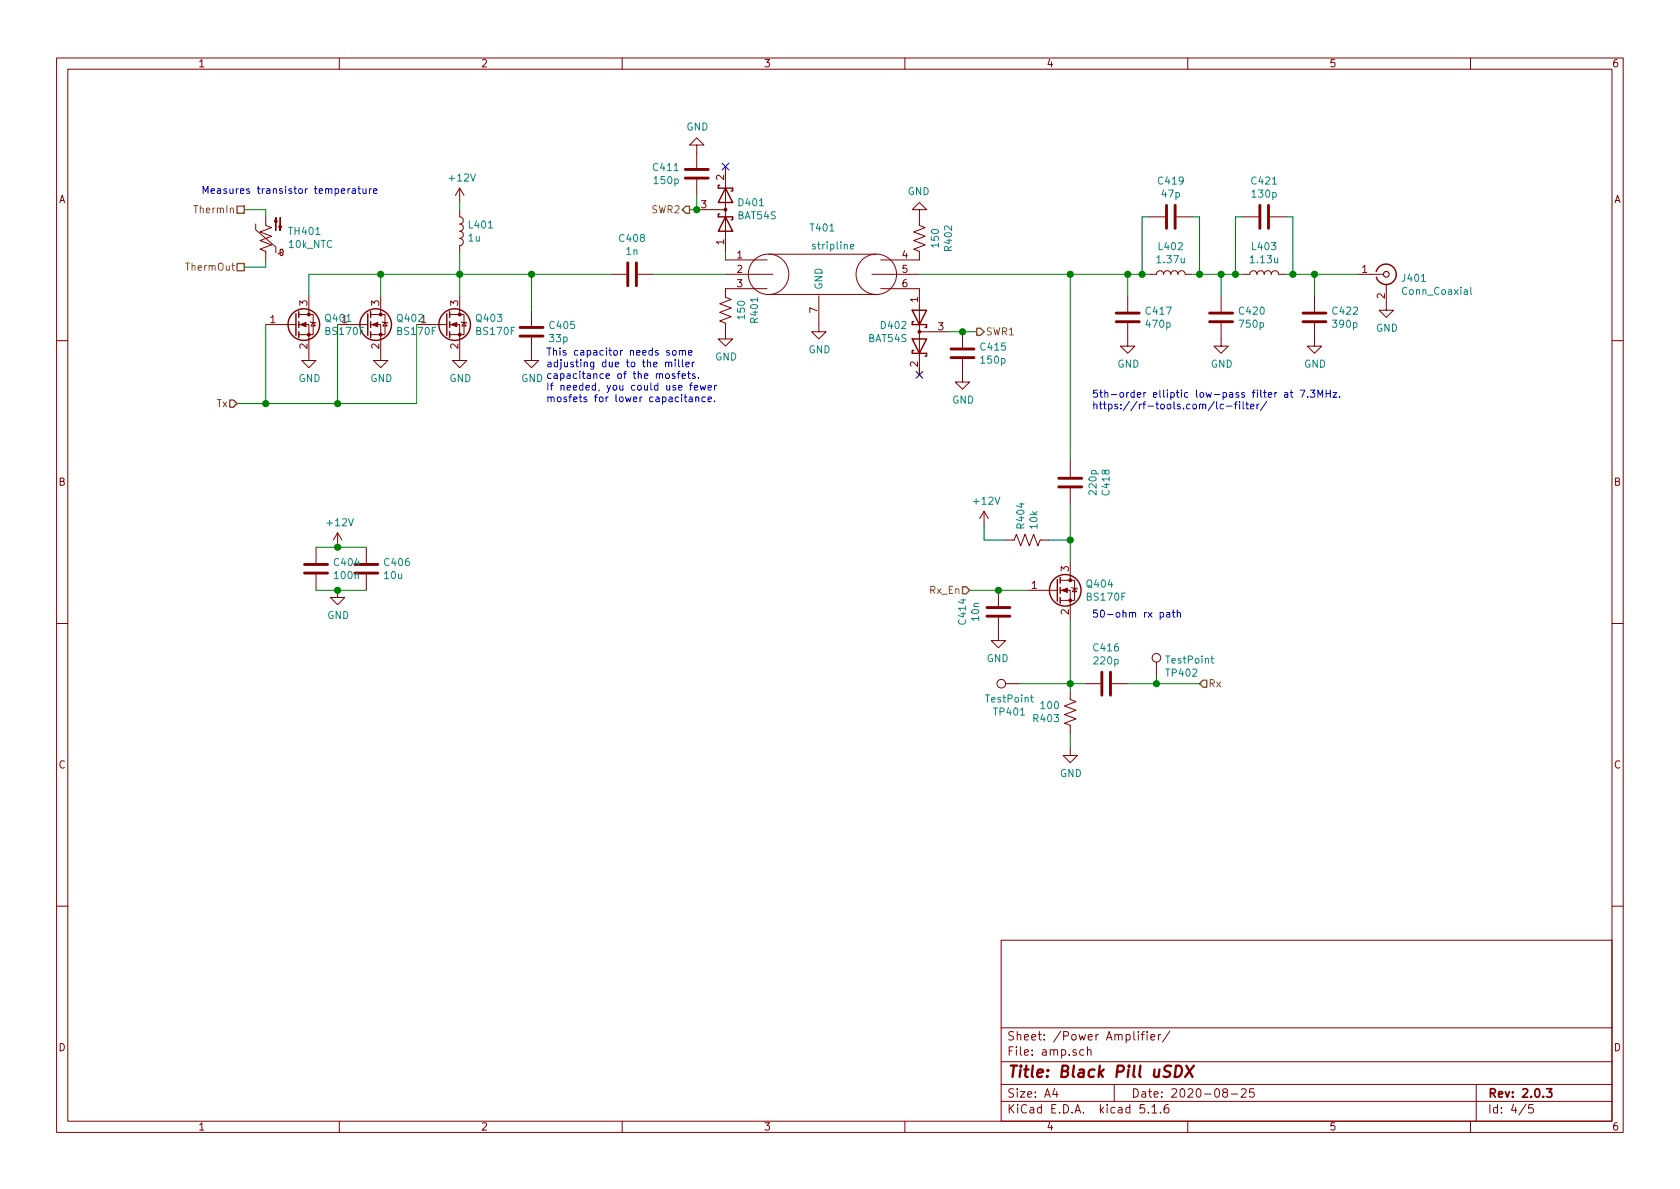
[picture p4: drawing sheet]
EESchema Schematic File Version 4
EELAYER 30 0
EELAYER END
$Descr A4 11693 8268
encoding utf-8
Sheet 4 5
Title "Black Pill uSDX"
Date "2020-08-25"
Rev "2.0.3"
Comp ""
Comment1 ""
Comment2 ""
Comment3 ""
Comment4 ""
$EndDescr
Text HLabel 1650 2800 0    50   Input ~ 0
Tx
$Comp
L power:GND #PWR0406
U 1 1
P 3200 2450
F 0 "#PWR0406" H 3200 2200 50  0001 C CNN
F 1 "GND" H 3205 2277 50  0000 C CNN
F 2 "" H 3200 2450 50  0001 C CNN
F 3 "" H 3200 2450 50  0001 C CNN
	1    3200 2450
	1    0    0    -1  
$EndComp
$Comp
L Device:L L401
U 1 1
P 3200 1600
F 0 "L401" H 3253 1646 50  0000 L CNN
F 1 "1u" H 3253 1555 50  0000 L CNN
F 2 "Inductors_THT:L_Toroid_Vertical_L24.6mm_W15.5mm_P11.44mm_Pulse_KM-4" H 3200 1600 50  0001 C CNN
F 3 "~" H 3200 1600 50  0001 C CNN
	1    3200 1600
	1    0    0    -1  
$EndComp
Wire Wire Line
	3200 1400 3200 1450
$Comp
L Device:C C405
U 1 1
P 3700 2300
F 0 "C405" H 3815 2346 50  0000 L CNN
F 1 "33p" H 3815 2255 50  0000 L CNN
F 2 "Capacitors_SMD:C_0805" H 3738 2150 50  0001 C CNN
F 3 "~" H 3700 2300 50  0001 C CNN
	1    3700 2300
	1    0    0    -1  
$EndComp
$Comp
L Device:C C408
U 1 1
P 4400 1900
F 0 "C408" V 4148 1900 50  0000 C CNN
F 1 "1n" V 4239 1900 50  0000 C CNN
F 2 "Capacitors_SMD:C_0805" H 4438 1750 50  0001 C CNN
F 3 "~" H 4400 1900 50  0001 C CNN
	1    4400 1900
	0    1    1    0   
$EndComp
$Comp
L Device:L L402
U 1 1
P 8150 1900
F 0 "L402" V 8340 1900 50  0000 C CNN
F 1 "1.37u" V 8249 1900 50  0000 C CNN
F 2 "Inductors_THT:L_Toroid_Vertical_L24.6mm_W15.5mm_P11.44mm_Pulse_KM-4" H 8150 1900 50  0001 C CNN
F 3 "~" H 8150 1900 50  0001 C CNN
	1    8150 1900
	0    -1   -1   0   
$EndComp
$Comp
L Device:L L403
U 1 1
P 8800 1900
F 0 "L403" V 8990 1900 50  0000 C CNN
F 1 "1.13u" V 8899 1900 50  0000 C CNN
F 2 "Inductors_THT:L_Toroid_Vertical_L24.6mm_W15.5mm_P11.44mm_Pulse_KM-4" H 8800 1900 50  0001 C CNN
F 3 "~" H 8800 1900 50  0001 C CNN
	1    8800 1900
	0    -1   -1   0   
$EndComp
Wire Wire Line
	3200 1750 3200 1900
Connection ~ 3200 1900
Wire Wire Line
	3200 1900 3200 2050
$Comp
L power:GND #PWR0407
U 1 1
P 3700 2450
F 0 "#PWR0407" H 3700 2200 50  0001 C CNN
F 1 "GND" H 3705 2277 50  0000 C CNN
F 2 "" H 3700 2450 50  0001 C CNN
F 3 "" H 3700 2450 50  0001 C CNN
	1    3700 2450
	1    0    0    -1  
$EndComp
$Comp
L Device:C C417
U 1 1
P 7850 2200
F 0 "C417" H 7965 2246 50  0000 L CNN
F 1 "470p" H 7965 2155 50  0000 L CNN
F 2 "Capacitors_SMD:C_0805" H 7888 2050 50  0001 C CNN
F 3 "~" H 7850 2200 50  0001 C CNN
	1    7850 2200
	1    0    0    -1  
$EndComp
$Comp
L Device:C C420
U 1 1
P 8500 2200
F 0 "C420" H 8615 2246 50  0000 L CNN
F 1 "750p" H 8615 2155 50  0000 L CNN
F 2 "Capacitors_SMD:C_0805" H 8538 2050 50  0001 C CNN
F 3 "~" H 8500 2200 50  0001 C CNN
	1    8500 2200
	1    0    0    -1  
$EndComp
$Comp
L Device:C C422
U 1 1
P 9150 2200
F 0 "C422" H 9265 2246 50  0000 L CNN
F 1 "390p" H 9265 2155 50  0000 L CNN
F 2 "Capacitors_SMD:C_0805" H 9188 2050 50  0001 C CNN
F 3 "~" H 9150 2200 50  0001 C CNN
	1    9150 2200
	1    0    0    -1  
$EndComp
$Comp
L Device:C C421
U 1 1
P 8800 1500
F 0 "C421" V 8548 1500 50  0000 C CNN
F 1 "130p" V 8639 1500 50  0000 C CNN
F 2 "Capacitors_SMD:C_0805" H 8838 1350 50  0001 C CNN
F 3 "~" H 8800 1500 50  0001 C CNN
	1    8800 1500
	0    1    1    0   
$EndComp
Wire Wire Line
	8300 1900 8350 1900
Wire Wire Line
	8500 2050 8500 1900
Connection ~ 8500 1900
Wire Wire Line
	8650 1500 8600 1500
Wire Wire Line
	8600 1500 8600 1900
Wire Wire Line
	9150 1900 9150 2050
Wire Wire Line
	8950 1500 9000 1500
Wire Wire Line
	9000 1500 9000 1900
Wire Wire Line
	7850 2050 7850 1900
Connection ~ 7850 1900
Wire Wire Line
	7850 1900 7950 1900
$Comp
L power:GND #PWR0416
U 1 1
P 7850 2350
F 0 "#PWR0416" H 7850 2100 50  0001 C CNN
F 1 "GND" H 7855 2177 50  0000 C CNN
F 2 "" H 7850 2350 50  0001 C CNN
F 3 "" H 7850 2350 50  0001 C CNN
	1    7850 2350
	1    0    0    -1  
$EndComp
$Comp
L power:GND #PWR0417
U 1 1
P 8500 2350
F 0 "#PWR0417" H 8500 2100 50  0001 C CNN
F 1 "GND" H 8505 2177 50  0000 C CNN
F 2 "" H 8500 2350 50  0001 C CNN
F 3 "" H 8500 2350 50  0001 C CNN
	1    8500 2350
	1    0    0    -1  
$EndComp
$Comp
L power:GND #PWR0418
U 1 1
P 9150 2350
F 0 "#PWR0418" H 9150 2100 50  0001 C CNN
F 1 "GND" H 9155 2177 50  0000 C CNN
F 2 "" H 9150 2350 50  0001 C CNN
F 3 "" H 9150 2350 50  0001 C CNN
	1    9150 2350
	1    0    0    -1  
$EndComp
Wire Wire Line
	5050 1900 4550 1900
$Comp
L power:GND #PWR0419
U 1 1
P 9650 2100
F 0 "#PWR0419" H 9650 1850 50  0001 C CNN
F 1 "GND" H 9655 1927 50  0000 C CNN
F 2 "" H 9650 2100 50  0001 C CNN
F 3 "" H 9650 2100 50  0001 C CNN
	1    9650 2100
	1    0    0    -1  
$EndComp
$Comp
L Transistor_FET:BS170F Q401
U 1 1
P 2050 2250
F 0 "Q401" H 2255 2296 50  0000 L CNN
F 1 "BS170F" H 2255 2205 50  0000 L CNN
F 2 "TO_SOT_Packages_SMD:SOT-23" H 2250 2175 50  0001 L CIN
F 3 "http://www.diodes.com/assets/Datasheets/BS170F.pdf" H 2050 2250 50  0001 L CNN
	1    2050 2250
	1    0    0    -1  
$EndComp
$Comp
L power:GND #PWR0403
U 1 1
P 2650 2450
F 0 "#PWR0403" H 2650 2200 50  0001 C CNN
F 1 "GND" H 2655 2277 50  0000 C CNN
F 2 "" H 2650 2450 50  0001 C CNN
F 3 "" H 2650 2450 50  0001 C CNN
	1    2650 2450
	1    0    0    -1  
$EndComp
$Comp
L power:GND #PWR0401
U 1 1
P 2150 2450
F 0 "#PWR0401" H 2150 2200 50  0001 C CNN
F 1 "GND" H 2155 2277 50  0000 C CNN
F 2 "" H 2150 2450 50  0001 C CNN
F 3 "" H 2150 2450 50  0001 C CNN
	1    2150 2450
	1    0    0    -1  
$EndComp
Wire Wire Line
	2150 2050 2150 1900
Wire Wire Line
	2150 1900 2650 1900
Wire Wire Line
	2650 2050 2650 1900
Connection ~ 2650 1900
Wire Wire Line
	2650 1900 3200 1900
Wire Wire Line
	1850 2250 1850 2800
Wire Wire Line
	1850 2800 1650 2800
Wire Wire Line
	2350 2250 2350 2800
Wire Wire Line
	2350 2800 1850 2800
Connection ~ 1850 2800
Wire Wire Line
	2900 2250 2900 2800
Wire Wire Line
	2900 2800 2350 2800
Connection ~ 2350 2800
Text HLabel 8350 4750 2    50   Input ~ 0
Rx
$Comp
L Device:R_US R403
U 1 1
P 7450 4950
F 0 "R403" H 7518 4996 50  0000 L CNN
F 1 "100" H 7518 4905 50  0000 L CNN
F 2 "Resistors_SMD:R_0805" V 7490 4940 50  0001 C CNN
F 3 "~" H 7450 4950 50  0001 C CNN
	1    7450 4950
	-1   0    0    1   
$EndComp
$Comp
L Device:C C416
U 1 1
P 7700 4750
F 0 "C416" V 7448 4750 50  0000 C CNN
F 1 "220p" V 7539 4750 50  0000 C CNN
F 2 "Capacitors_SMD:C_0805" H 7738 4600 50  0001 C CNN
F 3 "~" H 7700 4750 50  0001 C CNN
	1    7700 4750
	0    1    1    0   
$EndComp
Wire Wire Line
	7450 4800 7450 4750
Wire Wire Line
	7550 4750 7450 4750
Connection ~ 7450 4750
$Comp
L Device:C C418
U 1 1
P 7450 3350
F 0 "C418" V 7198 3350 50  0000 C CNN
F 1 "220p" V 7289 3350 50  0000 C CNN
F 2 "Capacitors_SMD:C_0805" H 7488 3200 50  0001 C CNN
F 3 "~" H 7450 3350 50  0001 C CNN
	1    7450 3350
	-1   0    0    1   
$EndComp
Wire Wire Line
	8350 4750 8050 4750
$Comp
L power:GND #PWR0415
U 1 1
P 7450 5200
F 0 "#PWR0415" H 7450 4950 50  0001 C CNN
F 1 "GND" H 7455 5027 50  0000 C CNN
F 2 "" H 7450 5200 50  0001 C CNN
F 3 "" H 7450 5200 50  0001 C CNN
	1    7450 5200
	1    0    0    -1  
$EndComp
$Comp
L Connector:Conn_Coaxial J401
U 1 1
P 9650 1900
F 0 "J401" H 9750 1875 50  0000 L CNN
F 1 "Conn_Coaxial" H 9750 1784 50  0000 L CNN
F 2 "uSDX:SMA_edge" H 9650 1900 50  0001 C CNN
F 3 "https://www.molex.com/pdm_docs/sd/731000105_sd.pdf" H 9650 1900 50  0001 C CNN
	1    9650 1900
	1    0    0    -1  
$EndComp
$Comp
L Transistor_FET:BS170F Q402
U 1 1
P 2550 2250
F 0 "Q402" H 2755 2296 50  0000 L CNN
F 1 "BS170F" H 2755 2205 50  0000 L CNN
F 2 "TO_SOT_Packages_SMD:SOT-23" H 2750 2175 50  0001 L CIN
F 3 "http://www.diodes.com/assets/Datasheets/BS170F.pdf" H 2550 2250 50  0001 L CNN
	1    2550 2250
	1    0    0    -1  
$EndComp
$Comp
L Transistor_FET:BS170F Q403
U 1 1
P 3100 2250
F 0 "Q403" H 3305 2296 50  0000 L CNN
F 1 "BS170F" H 3305 2205 50  0000 L CNN
F 2 "TO_SOT_Packages_SMD:SOT-23" H 3300 2175 50  0001 L CIN
F 3 "http://www.diodes.com/assets/Datasheets/BS170F.pdf" H 3100 2250 50  0001 L CNN
	1    3100 2250
	1    0    0    -1  
$EndComp
$Comp
L Transistor_FET:BS170F Q404
U 1 1
P 7350 4100
F 0 "Q404" H 7555 4146 50  0000 L CNN
F 1 "BS170F" H 7555 4055 50  0000 L CNN
F 2 "TO_SOT_Packages_SMD:SOT-23" H 7550 4025 50  0001 L CIN
F 3 "http://www.diodes.com/assets/Datasheets/BS170F.pdf" H 7350 4100 50  0001 L CNN
	1    7350 4100
	1    0    0    -1  
$EndComp
$Comp
L Device:C C406
U 1 1
P 2550 3950
F 0 "C406" H 2665 3996 50  0000 L CNN
F 1 "10u" H 2665 3905 50  0000 L CNN
F 2 "Capacitors_SMD:C_0805" H 2588 3800 50  0001 C CNN
F 3 "~" H 2550 3950 50  0001 C CNN
	1    2550 3950
	1    0    0    -1  
$EndComp
Text Notes 7600 2850 0    50   ~ 0
5th-order elliptic low-pass filter at 7.3MHz.\nhttps://rf-tools.com/lc-filter/
$Comp
L power:+12V #PWR0405
U 1 1
P 3200 1400
F 0 "#PWR0405" H 3200 1250 50  0001 C CNN
F 1 "+12V" H 3215 1573 50  0000 C CNN
F 2 "" H 3200 1400 50  0001 C CNN
F 3 "" H 3200 1400 50  0001 C CNN
	1    3200 1400
	1    0    0    -1  
$EndComp
Text HLabel 6800 2300 2    50   Output ~ 0
SWR1
Text HLabel 4800 1450 0    50   Output ~ 0
SWR2
$Comp
L power:+12V #PWR0402
U 1 1
P 2350 3800
F 0 "#PWR0402" H 2350 3650 50  0001 C CNN
F 1 "+12V" H 2365 3973 50  0000 C CNN
F 2 "" H 2350 3800 50  0001 C CNN
F 3 "" H 2350 3800 50  0001 C CNN
	1    2350 3800
	1    0    0    -1  
$EndComp
$Comp
L power:GND #PWR0411
U 1 1
P 5700 2250
F 0 "#PWR0411" H 5700 2000 50  0001 C CNN
F 1 "GND" H 5705 2077 50  0000 C CNN
F 2 "" H 5700 2250 50  0001 C CNN
F 3 "" H 5700 2250 50  0001 C CNN
	1    5700 2250
	1    0    0    -1  
$EndComp
Wire Wire Line
	5050 1750 5050 1800
$Comp
L Device:C C415
U 1 1
P 6700 2450
F 0 "C415" H 6815 2496 50  0000 L CNN
F 1 "150p" H 6815 2405 50  0000 L CNN
F 2 "Capacitors_SMD:C_0805" H 6738 2300 50  0001 C CNN
F 3 "~" H 6700 2450 50  0001 C CNN
	1    6700 2450
	1    0    0    -1  
$EndComp
$Comp
L power:GND #PWR0414
U 1 1
P 6700 2600
F 0 "#PWR0414" H 6700 2350 50  0001 C CNN
F 1 "GND" H 6705 2427 50  0000 C CNN
F 2 "" H 6700 2600 50  0001 C CNN
F 3 "" H 6700 2600 50  0001 C CNN
	1    6700 2600
	1    0    0    -1  
$EndComp
$Comp
L Device:C C411
U 1 1
P 4850 1200
F 0 "C411" H 4965 1246 50  0000 L CNN
F 1 "150p" H 4965 1155 50  0000 L CNN
F 2 "Capacitors_SMD:C_0805" H 4888 1050 50  0001 C CNN
F 3 "~" H 4850 1200 50  0001 C CNN
	1    4850 1200
	-1   0    0    -1  
$EndComp
$Comp
L power:GND #PWR0409
U 1 1
P 4850 1050
F 0 "#PWR0409" H 4850 800 50  0001 C CNN
F 1 "GND" H 4855 877 50  0000 C CNN
F 2 "" H 4850 1050 50  0001 C CNN
F 3 "" H 4850 1050 50  0001 C CNN
	1    4850 1050
	1    0    0    1   
$EndComp
$Comp
L Device:R_US R401
U 1 1
P 5050 2150
F 0 "R401" V 4845 2150 50  0000 C CNN
F 1 "150" V 4936 2150 50  0000 C CNN
F 2 "Resistors_SMD:R_0805" V 5090 2140 50  0001 C CNN
F 3 "~" H 5050 2150 50  0001 C CNN
	1    5050 2150
	-1   0    0    1   
$EndComp
$Comp
L Device:R_US R402
U 1 1
P 6400 1650
F 0 "R402" V 6195 1650 50  0000 C CNN
F 1 "150" V 6286 1650 50  0000 C CNN
F 2 "Resistors_SMD:R_0805" V 6440 1640 50  0001 C CNN
F 3 "~" H 6400 1650 50  0001 C CNN
	1    6400 1650
	-1   0    0    1   
$EndComp
$Comp
L power:GND #PWR0410
U 1 1
P 5050 2300
F 0 "#PWR0410" H 5050 2050 50  0001 C CNN
F 1 "GND" H 5055 2127 50  0000 C CNN
F 2 "" H 5050 2300 50  0001 C CNN
F 3 "" H 5050 2300 50  0001 C CNN
	1    5050 2300
	1    0    0    -1  
$EndComp
$Comp
L power:GND #PWR0412
U 1 1
P 6400 1500
F 0 "#PWR0412" H 6400 1250 50  0001 C CNN
F 1 "GND" H 6405 1327 50  0000 C CNN
F 2 "" H 6400 1500 50  0001 C CNN
F 3 "" H 6400 1500 50  0001 C CNN
	1    6400 1500
	-1   0    0    1   
$EndComp
Wire Wire Line
	4850 1350 4850 1450
Wire Wire Line
	4800 1450 4850 1450
Connection ~ 4850 1450
Wire Wire Line
	9450 1900 9150 1900
Connection ~ 9150 1900
$Comp
L power:GND #PWR0413
U 1 1
P 6950 4400
F 0 "#PWR0413" H 6950 4150 50  0001 C CNN
F 1 "GND" H 6955 4227 50  0000 C CNN
F 2 "" H 6950 4400 50  0001 C CNN
F 3 "" H 6950 4400 50  0001 C CNN
	1    6950 4400
	-1   0    0    -1  
$EndComp
Wire Wire Line
	6950 4100 7150 4100
Connection ~ 6950 4100
Wire Wire Line
	6750 4100 6950 4100
$Comp
L Device:C C414
U 1 1
P 6950 4250
F 0 "C414" V 6698 4250 50  0000 C CNN
F 1 "10n" V 6789 4250 50  0000 C CNN
F 2 "Capacitors_SMD:C_0805" H 6988 4100 50  0001 C CNN
F 3 "~" H 6950 4250 50  0001 C CNN
	1    6950 4250
	1    0    0    1   
$EndComp
Text HLabel 6750 4100 0    50   Input ~ 0
Rx_En
$Comp
L Connector:TestPoint TP401
U 1 1
P 7100 4750
F 0 "TP401" V 7295 4822 50  0000 C CNN
F 1 "TestPoint" V 7204 4822 50  0000 C CNN
F 2 "Measurement_Points:Measurement_Point_Round-SMD-Pad_Small" H 7300 4750 50  0001 C CNN
F 3 "~" H 7300 4750 50  0001 C CNN
	1    7100 4750
	0    -1   1    0   
$EndComp
Wire Wire Line
	7100 4750 7450 4750
$Comp
L Connector:TestPoint TP402
U 1 1
P 8050 4700
F 0 "TP402" H 7992 4726 50  0000 R CNN
F 1 "TestPoint" H 7992 4817 50  0000 R CNN
F 2 "Measurement_Points:Measurement_Point_Round-SMD-Pad_Small" H 8250 4700 50  0001 C CNN
F 3 "~" H 8250 4700 50  0001 C CNN
	1    8050 4700
	-1   0    0    -1  
$EndComp
Wire Wire Line
	8050 4700 8050 4750
$Comp
L Device:Thermistor_NTC_US TH401
U 1 1
P 1850 1650
F 0 "TH401" H 1698 1604 50  0000 R CNN
F 1 "10k_NTC" H 1698 1695 50  0000 R CNN
F 2 "Resistors_SMD:R_0805" H 1850 1700 50  0001 C CNN
F 3 "~" H 1850 1700 50  0001 C CNN
	1    1850 1650
	-1   0    0    1   
$EndComp
Text HLabel 1700 1450 0    50   UnSpc ~ 0
ThermIn
Text HLabel 1700 1850 0    50   UnSpc ~ 0
ThermOut
Wire Wire Line
	1700 1850 1850 1850
Wire Wire Line
	1850 1850 1850 1800
Wire Wire Line
	1700 1450 1850 1450
Wire Wire Line
	1850 1450 1850 1500
Wire Wire Line
	8500 1900 8600 1900
Wire Wire Line
	8950 1900 9000 1900
Connection ~ 8600 1900
Wire Wire Line
	8600 1900 8650 1900
Connection ~ 9000 1900
Wire Wire Line
	9000 1900 9150 1900
$Comp
L Device:C C419
U 1 1
P 8150 1500
F 0 "C419" V 7898 1500 50  0000 C CNN
F 1 "47p" V 7989 1500 50  0000 C CNN
F 2 "Capacitors_SMD:C_0805" H 8188 1350 50  0001 C CNN
F 3 "~" H 8150 1500 50  0001 C CNN
	1    8150 1500
	0    1    1    0   
$EndComp
Wire Wire Line
	8000 1500 7950 1500
Wire Wire Line
	7950 1500 7950 1900
Wire Wire Line
	8300 1500 8350 1500
Wire Wire Line
	8350 1500 8350 1900
Connection ~ 7950 1900
Wire Wire Line
	7950 1900 8000 1900
Connection ~ 8350 1900
Wire Wire Line
	8350 1900 8500 1900
Text Notes 1400 1350 0    50   ~ 0
Measures transistor temperature
Text Notes 3800 2800 0    50   ~ 0
This capacitor needs some \nadjusting due to the miller\ncapacitance of the mosfets.\nIf needed, you could use fewer\nmosfets for lower capacitance.
Wire Wire Line
	6800 2300 6700 2300
Connection ~ 6700 2300
Wire Wire Line
	6700 2300 6600 2300
$Comp
L Device:D_Schottky_x2_Serial_AKC D?
U 1 1
P 5050 1450
AR Path="/5ED6119E/5F4E749C" Ref="D?"  Part="1" 
AR Path="/5EE4CC2E/5F4E749C" Ref="D401"  Part="1" 
F 0 "D401" V 5096 1530 50  0000 L CNN
F 1 "BAT54S" V 5005 1530 50  0000 L CNN
F 2 "TO_SOT_Packages_SMD:SOT-23" H 5050 1450 50  0001 C CNN
F 3 "~" H 5050 1450 50  0001 C CNN
	1    5050 1450
	0    1    -1   0   
$EndComp
Wire Wire Line
	3200 1900 3700 1900
Wire Wire Line
	3700 2150 3700 1900
Connection ~ 3700 1900
Wire Wire Line
	3700 1900 4250 1900
$Comp
L Device:R_US R404
U 1 1
P 7150 3750
F 0 "R404" H 7218 3796 50  0000 L CNN
F 1 "10k" H 7218 3705 50  0000 L CNN
F 2 "Resistors_SMD:R_0805" V 7190 3740 50  0001 C CNN
F 3 "~" H 7150 3750 50  0001 C CNN
	1    7150 3750
	0    -1   -1   0   
$EndComp
Wire Wire Line
	7450 4750 7450 4300
Wire Wire Line
	7450 5200 7450 5100
Wire Wire Line
	7850 4750 8050 4750
Connection ~ 8050 4750
Text Notes 7600 4300 0    50   ~ 0
50-ohm rx path
Wire Wire Line
	6400 1900 7450 1900
Wire Wire Line
	7450 3500 7450 3750
Wire Wire Line
	7450 1900 7450 3200
Connection ~ 7450 1900
Wire Wire Line
	7450 1900 7850 1900
Wire Wire Line
	7300 3750 7450 3750
Connection ~ 7450 3750
Wire Wire Line
	7450 3750 7450 3900
$Comp
L power:+12V #PWR0115
U 1 1
P 6850 3650
F 0 "#PWR0115" H 6850 3500 50  0001 C CNN
F 1 "+12V" H 6865 3823 50  0000 C CNN
F 2 "" H 6850 3650 50  0001 C CNN
F 3 "" H 6850 3650 50  0001 C CNN
	1    6850 3650
	1    0    0    -1  
$EndComp
Wire Wire Line
	6850 3650 6850 3750
Wire Wire Line
	6850 3750 7000 3750
$Comp
L Device:D_Schottky_x2_Serial_AKC D?
U 1 1
P 6400 2300
AR Path="/5ED6119E/5F4D9B19" Ref="D?"  Part="1" 
AR Path="/5EE4CC2E/5F4D9B19" Ref="D402"  Part="1" 
F 0 "D402" V 6354 2380 50  0000 L CNN
F 1 "BAT54S" V 6445 2380 50  0000 L CNN
F 2 "TO_SOT_Packages_SMD:SOT-23" H 6400 2300 50  0001 C CNN
F 3 "~" H 6400 2300 50  0001 C CNN
	1    6400 2300
	0    -1   1    0   
$EndComp
$Comp
L uSDX:stripline T401
U 1 1
P 5700 1900
F 0 "T401" H 5725 2225 50  0000 C CNN
F 1 "stripline" H 5800 2100 50  0000 C CNN
F 2 "uSDX:stripline_80mm" H 5700 2150 50  0001 C CNN
F 3 "" H 5700 2150 50  0001 C CNN
	1    5700 1900
	1    0    0    -1  
$EndComp
Wire Wire Line
	2200 4100 2350 4100
Wire Wire Line
	2200 3800 2350 3800
$Comp
L Device:C C404
U 1 1
P 2200 3950
F 0 "C404" H 2315 3996 50  0000 L CNN
F 1 "100n" H 2315 3905 50  0000 L CNN
F 2 "Capacitors_SMD:C_0805" H 2238 3800 50  0001 C CNN
F 3 "~" H 2200 3950 50  0001 C CNN
	1    2200 3950
	1    0    0    -1  
$EndComp
Connection ~ 2350 3800
Wire Wire Line
	2350 3800 2550 3800
$Comp
L power:GND #PWR0105
U 1 1
P 2350 4100
F 0 "#PWR0105" H 2350 3850 50  0001 C CNN
F 1 "GND" H 2355 3927 50  0000 C CNN
F 2 "" H 2350 4100 50  0001 C CNN
F 3 "" H 2350 4100 50  0001 C CNN
	1    2350 4100
	1    0    0    -1  
$EndComp
Connection ~ 2350 4100
Wire Wire Line
	2350 4100 2550 4100
NoConn ~ 6400 2600
NoConn ~ 5050 1150
$EndSCHEMATC
